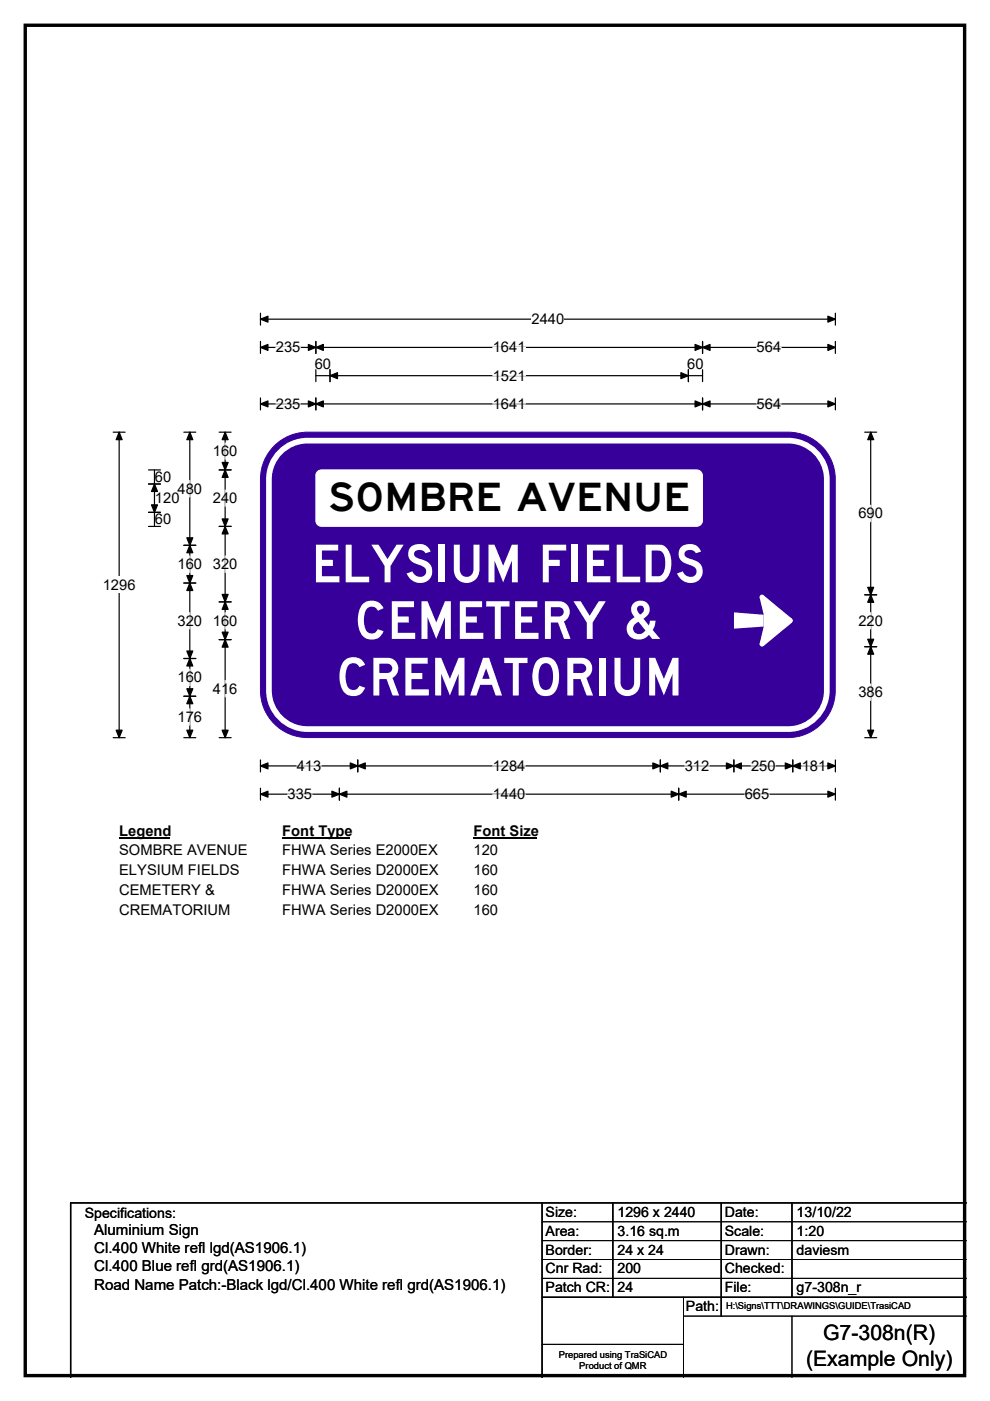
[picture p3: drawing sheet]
<svg xmlns="http://www.w3.org/2000/svg" width="210mm" height="297mm" viewBox="0 0 210 297" stroke-linecap="round" stroke-linejoin="round" font-family="sans-serif">
<path d="M5.4 5.4h199.2v286.3h-199.2z" fill="none" stroke="#000" stroke-width=".72"/>
<path d="M55.2 67.7h122M55.2 66.4v2.5M177.2 66.4v2.5" fill="none" stroke="#000" stroke-width=".25"/>
<path d="M55.2 67.7l1.6-.7v1.3zM175.6 67l1.6 .7-1.6 .6z" fill="#000" stroke="#000" stroke-width=".25"/>
<path d="M112.7 65.9h7v3.5h-7z" fill="#fff"/>
<g fill="none" stroke="#000" stroke-width=".25">
<path d="M55.2 73.7h122M55.2 72.4v2.5M67 72.4v2.5M67 78.4v2.5M67 79.7h82M70 78.4v2.5M146 78.4v2.5M149 72.4v2.5M149 78.4v2.5M177.2 72.4v2.5M24 91.6h2.5M25.3 91.6v64.8"/>
<path d="M55.2 84.4v2.5M55.2 85.6h122M67 84.4v2.5M149 84.4v2.5M177.2 84.4v2.5M24 156.4h2.5M55.2 161.1v2.6M55.2 167.1v2.6M55.2 162.4h122M55.2 168.4h122M72 167.1v2.6M75.9 161.1v2.6"/>
<path d="M140.1 161.1v2.6M144 167.1v2.6M155.7 161.1v2.6M168.1 161.1v2.6M177.2 161.1v2.6M177.2 167.1v2.6"/>
</g>
<g fill="#000" stroke="#000" stroke-width=".25">
<path d="M55.2 73.7l1.6-.7v1.3zM67 73.7l1.6-.7v1.3zM65.4 73l1.6 .7-1.6 .6zM70 79.7l1.6-.7v1.3zM144.4 79l1.6 .7-1.6 .6zM147.4 73l1.6 .7-1.6 .6zM149 73.7l1.6-.7v1.3zM175.6 73l1.6 .7-1.6 .6zM25.3 91.6l.6 1.6h-1.3zM55.2 85.6l1.6-.6v1.3zM67 85.6l1.6-.6v1.3zM65.4 85l1.6 .6-1.6 .7z"/>
<path d="M147.4 85l1.6 .6-1.6 .7zM149 85.6l1.6-.6v1.3zM175.6 85l1.6 .6-1.6 .7zM24.6 154.8h1.3l-.6 1.6zM55.2 162.4l1.6-.6v1.2zM55.2 168.4l1.6-.7v1.3zM72 168.4l1.6-.7v1.3zM70.4 167.7l1.6 .7-1.6 .6zM75.9 162.4l1.6-.6v1.2zM74.3 161.8l1.6 .6-1.6 .6zM138.5 161.8l1.6 .6-1.6 .6zM140.1 162.4l1.5-.6v1.2z"/>
<path d="M142.4 167.7l1.6 .7-1.6 .6zM144 168.4l1.5-.7v1.3zM154.1 161.8l1.6 .6-1.6 .6zM155.7 162.4l1.5-.6v1.2zM166.6 161.8l1.5 .6-1.5 .6zM168.1 162.4l1.6-.6v1.2zM175.6 161.8l1.6 .6-1.6 .6zM175.6 167.7l1.6 .7-1.6 .6z"/>
</g>
<g fill="none" stroke="#fff" stroke-width=".25">
<path d="M58.5 73.7h5.2M104.5 73.7h7M104.5 79.7h7M160.5 73.7h5.2M58.5 85.6h5.2M104.5 85.6h7M160.5 85.6h5.2M61 168.4h5.2M62.9 162.4h5.3M104.5 162.4h6.9M104.5 168.4h6.9M145.2 162.4h5.3"/>
<path d="M158 168.4h5.2M159.3 162.4h5.2M170.1 162.4h5.2"/>
</g>
<path d="M21.8 122.3h6.9v3.5h-6.9z" fill="#fff"/>
<g fill="none" stroke="#000" stroke-width=".25">
<path d="M31.5 99.6h2.5M32.8 99.6v12M39 91.6h2.5M40.3 91.6v64.8M46.5 99.6h2.5M46.5 91.6h2.5M47.8 91.6v64.8M183.4 91.6h2.5M184.7 91.6v64.8M31.5 102.6h2.5M31.5 108.6h2.5M31.5 111.6h2.5"/>
<path d="M39 115.6h2.5M46.5 111.6h2.5M39 123.6h2.5M39 139.6h2.5M46.5 127.6h2.5M46.5 135.6h2.5M183.4 126.1h2.5M183.4 137.1h2.5M39 147.6h2.5M39 156.4h2.5M46.5 156.4h2.5M183.4 156.4h2.5"/>
</g>
<g fill="#000" stroke="#000" stroke-width=".25">
<path d="M40.3 91.6l.6 1.6h-1.3zM47.8 99.6l.6 1.6h-1.3zM47.8 91.6l.6 1.6h-1.3zM47.1 98h1.3l-.6 1.6zM184.7 91.6l.6 1.6h-1.3zM32.8 102.6l.6 1.6h-1.3zM32.1 107h1.3l-.6 1.6zM40.3 115.6l.6 1.6h-1.3zM39.6 114h1.3l-.6 1.6zM47.1 110h1.3l-.6 1.6zM47.8 111.6l.6 1.6h-1.3zM39.6 122h1.3l-.6 1.6z"/>
<path d="M40.3 123.6l.6 1.6h-1.3zM39.6 138h1.3l-.6 1.6zM40.3 139.6l.6 1.6h-1.3zM47.1 126h1.3l-.6 1.6zM47.8 127.6l.6 1.6h-1.3zM47.1 134h1.3l-.6 1.6zM47.8 135.6l.6 1.6h-1.3zM184.7 126.1l.6 1.6h-1.3zM184 135.5h1.3l-.6 1.6zM184 124.5h1.3l-.6 1.6zM184.7 137.1l.6 1.6h-1.3zM39.6 146h1.3l-.6 1.6z"/>
<path d="M40.3 147.6l.6 1.6h-1.3zM39.6 154.8h1.3l-.6 1.6zM47.1 154.8h1.3l-.6 1.6zM184 154.8h1.3l-.6 1.6z"/>
</g>
<g fill="none" stroke="#fff" stroke-width=".25">
<path d="M47.8 93.9v3.5M40.3 101.9v3.5M40.3 117.9v3.5M47.8 103.9v3.5M47.8 117.9v3.5M184.7 107.1v3.5M40.3 129.9v3.5M47.8 129.9v3.5M184.7 129.9v3.5M40.3 141.9v3.5M40.3 150.3v3.5M47.8 144.3v3.4"/>
<path d="M184.7 145v3.5"/>
</g>
<path d="M25.3 174.4h10.7v3.5h-10.7z" fill="#fff"/>
<path d="M25.3 177.7h10.7" fill="none" stroke="#000" stroke-width=".32"/>
<path d="M59.9 174.4h14.4v3.5h-14.4z" fill="#fff"/>
<path d="M59.9 177.7h14.4" fill="none" stroke="#000" stroke-width=".32"/>
<path d="M100.4 174.4h13.5v3.5h-13.5z" fill="#fff"/>
<path d="M100.4 177.7h13.5" fill="none" stroke="#000" stroke-width=".32"/>
<g fill="#fff">
<path d="M25.3 178.6h27.1v3.5h-27.1z"/>
<path d="M59.9 178.6h32.9v3.5h-32.9z"/>
<path d="M100.4 178.6h5.2v3.5h-5.2z"/>
<path d="M25.3 182.8h25.4v3.4h-25.4z"/>
<path d="M59.9 182.8h33v3.4h-33z"/>
<path d="M100.4 182.8h5.2v3.4h-5.2z"/>
<path d="M25.3 186.9h20.1v3.5h-20.1z"/>
<path d="M59.9 186.9h33v3.5h-33z"/>
<path d="M100.4 186.9h5.2v3.5h-5.2z"/>
<path d="M25.3 191.1h23.4v3.5h-23.4z"/>
<path d="M59.9 191.1h33v3.5h-33z"/>
<path d="M100.4 191.1h5.2v3.5h-5.2z"/>
</g>
<path d="M57.8 95a10 10 0 0 1 7.4-3.4h102a10 10 0 0 1 10 10v44.8a10 10 0 0 1-10 10h-102a10 10 0 0 1-10-10v-44.8a9.9 9.9 0 0 1 2.6-6.6z" fill-rule="evenodd" fill="#37009b" stroke="#37009b" stroke-width=".21"/>
<path d="M59.4 95.8a8.1 8.1 0 0 1 5.8-2.4h102a8.2 8.2 0 0 1 8.2 8.2v44.8a8.2 8.2 0 0 1-8.2 8.2h-102a8.2 8.2 0 0 1-8.2-8.2v-44.8a8.1 8.1 0 0 1 2.4-5.8z" fill="none" stroke="#fff" stroke-width="1.2"/>
<g fill="#fff">
<path d="M155.7 129.8l6.3 .5v2.5l-6.3 .5z"/>
<path d="M161.1 126.7l.8-.5 6.1 5v.8l-6.1 5-.8-.5 .9-3.7v-2.5z" fill-rule="evenodd"/>
<circle cx="161.6" cy="136.6" r=".51"/>
<circle cx="167.7" cy="131.6" r=".51"/>
<circle cx="161.6" cy="126.6" r=".51"/>
</g>
<path d="M67.2 100.1l.6-.4 .4-.1h79.6a1.2 1.2 0 0 1 1.2 1.2v9.6a1.22 1.22 0 0 1-1.2 1.2h-79.6a1.2 1.2 0 0 1-1.2-1.2v-9.6z" fill-rule="evenodd" fill="#fff" stroke="#fff" stroke-width=".21"/>
<path d="M115 255v37M130 255v20M153 255v24M168 255v20M205 255h-190v37M115 275h90" fill="none" stroke="#000" stroke-width=".3"/>
<path d="M115 259h90M115 263h90M115 267h90M115 271h90M145 279h60M145 275v17M168 279v13M115 285h30" fill="none" stroke="#000" stroke-width=".21"/>
<g font-size="11.1" fill="#fff">
<text x="66.1" y="123.5">ELYSIUM FIELDS</text>
<text x="75.1" y="135.5">CEMETERY &amp;</text>
<text x="71.2" y="147.4">CREMATORIUM</text>
</g>
<text font-size="8.3" x="69.6" y="108.4">SOMBRE AVENUE</text>
<g font-size="4.5">
<text x="174.6" y="284.2">G7-308n(R)</text>
<text x="171" y="289.6">(Example Only)</text>
</g>
<g font-size="3.2">
<text x="20" y="261.9">Aluminium Sign</text>
<text x="20" y="265.7">Cl.400 White refl lgd(AS1906.1)</text>
<text x="20" y="269.6">Cl.400 Blue refl grd(AS1906.1)</text>
<text x="20" y="273.4">Road Name Patch:-Black lgd/Cl.400 White refl grd(AS1906.1)</text>
</g>
<g font-size="3.1">
<text x="112.7" y="68.7">2440</text>
<text x="58.5" y="74.7">235</text>
<text x="104.5" y="74.7">1641</text>
<text x="160.5" y="74.7">564</text>
<text x="66.8" y="78.3">60</text>
<text x="104.5" y="80.7">1521</text>
<text x="145.8" y="78.3">60</text>
<text x="58.5" y="86.7">235</text>
<text x="104.5" y="86.7">1641</text>
<text x="160.5" y="86.7">564</text>
<text x="45.1" y="96.7">160</text>
<text x="32.9" y="106.7">120</text>
<text x="32.9" y="102.2">60</text>
<text x="37.7" y="104.7">480</text>
<text x="45.1" y="106.7">240</text>
<text x="32.9" y="111.2">60</text>
<text x="182.1" y="109.9">690</text>
<text x="21.8" y="125.1">1296</text>
<text x="37.7" y="120.6">160</text>
<text x="45.1" y="120.6">320</text>
<text x="37.7" y="132.7">320</text>
<text x="45.1" y="132.7">160</text>
<text x="182.1" y="132.7">220</text>
<text x="37.7" y="144.7">160</text>
<text x="45.1" y="147.1">416</text>
<text x="182.1" y="147.8">386</text>
<text x="37.7" y="153.1">176</text>
<text x="62.9" y="163.4">413</text>
<text x="104.5" y="163.4">1284</text>
<text x="145.2" y="163.4">312</text>
<text x="159.3" y="163.4">250</text>
<text x="170.1" y="163.4">181</text>
<text x="61" y="169.4">335</text>
<text x="104.5" y="169.4">1440</text>
<text x="158" y="169.4">665</text>
<text x="25.3" y="177.2">Legend</text>
<text x="59.9" y="177.2">Font Type</text>
<text x="100.4" y="177.2">Font Size</text>
<text x="25.3" y="181.4">SOMBRE AVENUE</text>
<text x="25.3" y="185.5">ELYSIUM FIELDS</text>
<text x="59.9" y="181.4">FHWA Series E2000EX</text>
<text x="59.9" y="185.5">FHWA Series D2000EX</text>
<text x="100.4" y="181.4">120</text>
<text x="100.4" y="185.5">160</text>
<text x="25.3" y="189.7">CEMETERY &amp;</text>
<text x="59.9" y="189.7">FHWA Series D2000EX</text>
<text x="100.4" y="189.7">160</text>
<text x="25.3" y="193.9">CREMATORIUM</text>
<text x="59.9" y="193.9">FHWA Series D2000EX</text>
<text x="100.4" y="193.9">160</text>
</g>
<g font-size="3">
<text x="115.7" y="258">Size:</text>
<text x="131" y="258">1296 x 2440</text>
<text x="153.7" y="258">Date:</text>
<text x="169" y="258">13/10/22</text>
<text x="18" y="258.2">Specifications:</text>
<text x="115.7" y="262">Area:</text>
<text x="131" y="262">3.16 sq.m</text>
<text x="153.7" y="262">Scale:</text>
<text x="169" y="262">1:20</text>
<text x="115.7" y="266">Border:</text>
<text x="115.7" y="270">Cnr Rad:</text>
<text x="131" y="266">24 x 24</text>
<text x="131" y="270">200</text>
<text x="153.7" y="266">Drawn:</text>
<text x="153.7" y="270">Checked:</text>
<text x="169" y="266">daviesm</text>
<text x="115.7" y="274">Patch CR:</text>
<text x="131" y="274">24</text>
<text x="153.7" y="274">File:</text>
<text x="169" y="274">g7-308n_r</text>
<text x="145.5" y="278">Path:</text>
</g>
<g font-size="2">
<text x="154" y="277.6">H:\Signs\TTT\DRAWINGS\GUIDE\TrasiCAD</text>
<text x="118.5" y="287.8">Prepared using TraSiCAD</text>
<text x="122.9" y="290.2">Product of QMR</text>
</g>
</svg>
